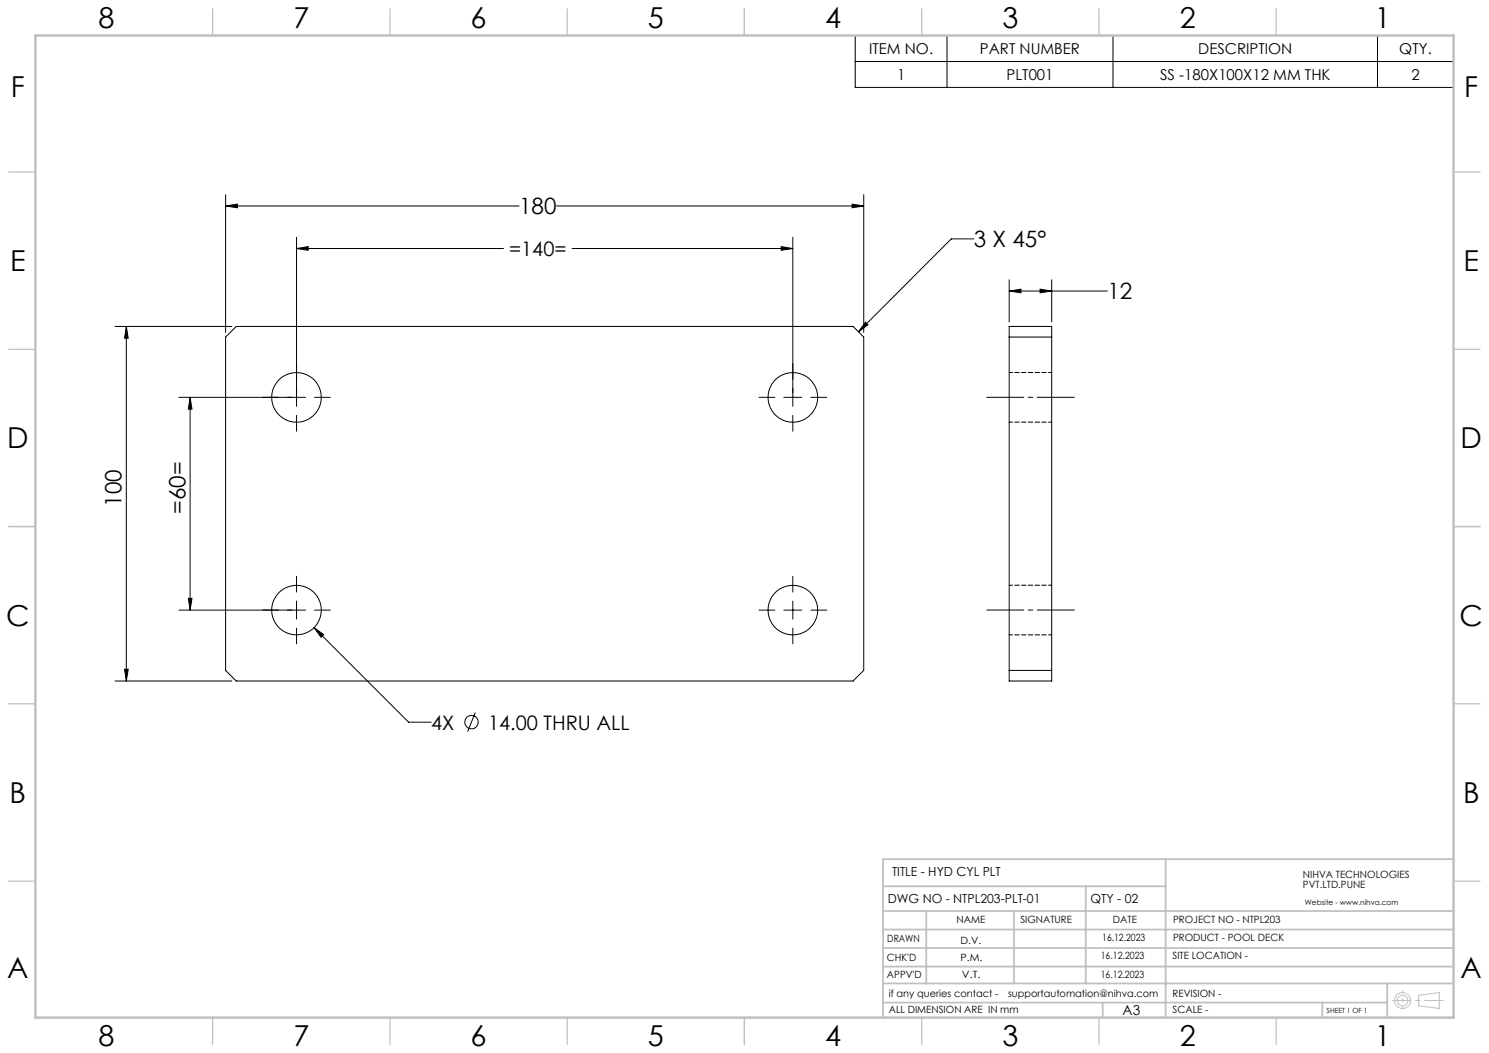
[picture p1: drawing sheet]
<svg xmlns="http://www.w3.org/2000/svg" width="420mm" height="297mm" viewBox="0 0 420 297" stroke-linecap="round" stroke-linejoin="round" font-family="sans-serif">
<g fill="none" stroke="#000" stroke-width=".28">
<path d="M241.2 10h168.8v14.7h-168.8zM241.2 17.4h168.8M267.1 10v14.7M313.9 10v14.7M388.5 10v14.7M63.6 58.1l3.4-.5v1zM63.6 54.9v38.9M63.6 58.1h82.8M157 58.1h86.6M240.3 57.6l3.3 .5-3.3 .5zM243.6 54.9v38.9M83.6 70.1l3.3-.5v1z"/>
<path d="M83.6 66.9v47.7M83.6 70.1h58.4M161.4 70.1h62.2M220.3 69.6l3.3 .5-3.3 .5zM223.6 66.9v47.7M274.7 67.4h-6.4l-26.2 26.2M284.7 78.9v11.9M296.7 78.9v11.9M32.5 92.1h32.9M35.6 92.1v100M35.6 92.1l.6 3.3h-1.1zM66.6 92.1h174l3 3v94l-3 3h-174l-3-3v-94z"/>
<path d="M244.1 90.9l.7 .7-2.7 2zM284.7 82.1l3.3-.5v1zM284.7 82.1h27.6M284.7 92.1h12v100h-12zM284.7 95.1h12M293.4 81.6l3.3 .5-3.3 .5zM50.4 112.1h35.8M53.6 112.1l.6 3.3h-1.1zM53.6 112.1v60M83.6 117.2v4.4M88.7 112.1h4.5M214.1 112.1h4.4"/>
<path d="M221.1 112.1h5.1M223.6 117.2v4.4M228.7 112.1h4.5M50.4 172.1h35.8M53.1 168.8h1.1l-.6 3.3zM83.6 162.6v4.4M83.6 169.5v5.1M83.6 177.2v4.4M88.6 177l2.7 2-.7 .7zM88.6 177l26.7 26.7h6.3M88.7 172.1h4.5M214.1 172.1h4.4"/>
<path d="M221.1 172.1h5.1M223.6 162.6v4.4M223.6 169.5v5.1M223.6 177.2v4.4M228.7 172.1h4.5M32.5 192.1h32.9M35.1 188.8h1.1l-.6 3.3zM284.7 189.1h12M134.1 201l-2.2 5.4"/>
<circle cx="83.6" cy="112.1" r="7"/>
<circle cx="223.6" cy="112.1" r="7"/>
<circle cx="83.6" cy="172.1" r="7"/>
<circle cx="223.6" cy="172.1" r="7"/>
<circle cx="133" cy="203.7" r="1.88"/>
</g>
<g fill="none" stroke="#c0c0c0" stroke-width=".28">
<path d="M400.2 280.7l5.8-.7v4.4l-5.8-.7z"/>
<circle cx="395.6" cy="282.2" r="2.26"/>
<circle cx="395.6" cy="282.2" r="1.49"/>
</g>
<path d="M278.3 112.1h24.7M278.3 172.1h24.7" fill="none" stroke="#000" stroke-width=".28" stroke-dasharray="15.2 1.3 1.3 1.3" stroke-dashoffset="4.8"/>
<path d="M392.7 282.2h14.4" fill="none" stroke="#c0c0c0" stroke-width=".28" stroke-dasharray="15.2 1.3 1.3 1.3" stroke-dashoffset="9.9"/>
<path d="M395.7 279.5v5.1" fill="none" stroke="#c0c0c0" stroke-width=".28" stroke-dasharray="15.2 1.3 1.3 1.3" stroke-dashoffset="14.6"/>
<g fill="none" stroke="#c0c0c0" stroke-width=".35">
<path d="M60 2.5v7.5M110 2.5v7.5M160 2.5v7.5M210 2.5v7.5M260 2.5v7.5M310 2.5v7.5M360 2.5v7.5M2.5 48.5h7.5M410 48.5h7.5M2.5 98.5h7.5M410 98.5h7.5M2.5 148.5h7.5"/>
<path d="M410 148.5h7.5M2.5 198.5h7.5M410 198.5h7.5M2.5 248.5h7.5M410 248.5h7.5M60 287v7.5M110 287v7.5M160 287v7.5M210 287v7.5M260 287v7.5M310 287v7.5M360 287v7.5"/>
</g>
<g fill="none" stroke="#c0c0c0" stroke-width=".5">
<path d="M249.1 257h160.9M249.1 250h79.7M261.3 257v20.4M286 257v20.4M306.2 250v27.4M328.8 242.3v44.7M410 242.3h-160.9v44.7M249.1 272.6h160.9M249.1 267.4h160.9M249.1 262.2h160.9M249.1 277.4h160.9M391.3 277.4v9.6"/>
<path d="M249.1 282.8h142.2M311 282.8v4.2M373 282.8v4.2"/>
</g>
<path d="M10 10h400v277h-400z" fill="none" stroke="#c0c0c0" stroke-width=".7"/>
<g fill="#000">
<path d="M63.6 58.1l3.4-.5v1zM240.3 57.6l3.3 .5-3.3 .5zM244.1 90.9l.7 .7-2.7 2zM284.7 82.1l3.3-.5v1zM293.4 81.6l3.3 .5-3.3 .5z"/>
<path d="M83.6 70.1l3.3-.5v1zM220.3 69.6l3.3 .5-3.3 .5zM88.6 177l2 2.7 .7-.7z"/>
<path d="M35.6 92.1l.6 3.3h-1.1zM35.1 188.8h1.1l-.6 3.3zM53.6 112.1l.6 3.3h-1.1zM53.1 168.8h1.1l-.6 3.3z"/>
</g>
<path d="M284.7 119.1h12M296.7 105.1h-12M284.7 179.1h12M296.7 165.1h-12" fill="none" stroke="#000" stroke-width=".28" stroke-dasharray="1.3 .6" stroke-dashoffset=".3"/>
<g font-size="8.1">
<text x="27.8" y="8">8</text>
<text x="82.8" y="8">7</text>
<text x="132.8" y="8">6</text>
<text x="182.8" y="8">5</text>
<text x="232.8" y="8">4</text>
<text x="282.8" y="8">3</text>
<text x="332.8" y="8">2</text>
<text x="387.8" y="8">1</text>
<text x="3" y="27.2">F</text>
<text x="413" y="27.2">F</text>
<text x="2.8" y="76.5">E</text>
<text x="412.8" y="76.5">E</text>
<text x="2" y="126.5">D</text>
<text x="412" y="126.5">D</text>
<text x="1.7" y="176.5">C</text>
<text x="411.7" y="176.5">C</text>
<text x="2.7" y="226.5">B</text>
<text x="412.7" y="226.5">B</text>
<text x="2" y="275.7">A</text>
<text x="412" y="275.7">A</text>
<text x="27.8" y="295">8</text>
<text x="82.8" y="295">7</text>
<text x="132.8" y="295">6</text>
<text x="182.8" y="295">5</text>
<text x="232.8" y="295">4</text>
<text x="282.8" y="295">3</text>
<text x="332.8" y="295">2</text>
<text x="387.8" y="295">1</text>
</g>
<g font-size="6.3">
<text x="146.4" y="60.5">180</text>
<text x="274.7" y="69.8">3 X 45°</text>
<text x="312.4" y="84.5">12</text>
<text x="34.3" y="142.9" transform="rotate(-90 34.3 142.9)">100</text>
<text x="52.3" y="145" transform="rotate(-90 52.3 145)">=60=</text>
</g>
<g font-size="5.6">
<text x="143.6" y="72.2">=140=</text>
<text x="121.6" y="205.8">4X</text>
<text x="137.7" y="205.8">14.00 THRU ALL</text>
</g>
<g font-size="4.2">
<text x="245.1" y="15.2">ITEM NO.</text>
<text x="276.4" y="15.2">PART NUMBER</text>
<text x="338" y="15.2">DESCRIPTION</text>
<text x="394.7" y="15.2">QTY.</text>
<text x="253" y="22.5">1</text>
<text x="283.9" y="22.5">PLT001</text>
<text x="327.2" y="22.5">SS -180X100X12 MM THK</text>
<text x="398.1" y="22.5">2</text>
</g>
<text font-size="3.9" x="316.7" y="286.4">A3</text>
<g font-size="3.5">
<text x="251.6" y="247.2">TITLE - HYD CYL PLT</text>
<text x="250.4" y="254.8">DWG NO - NTPL203-PLT-01</text>
<text x="307.6" y="254.8">QTY - 02</text>
</g>
<g font-size="2.8">
<text x="367.5" y="247.7">NIHVA TECHNOLOGIES</text>
<text x="367.5" y="250.5">PVT.LTD.PUNE</text>
<text x="269.8" y="260.4">NAME</text>
<text x="287.8" y="260.4">SIGNATURE</text>
<text x="313.9" y="260.5">DATE</text>
<text x="330.9" y="260.5">PROJECT NO - NTPL203</text>
<text x="250.3" y="265.7">DRAWN</text>
<text x="270.9" y="266.1">D.V.</text>
<text x="310.9" y="265.5">16.12.2023</text>
<text x="330.9" y="265.5">PRODUCT - POOL DECK</text>
<text x="250.2" y="271.1">CHK'D</text>
<text x="250.2" y="275.8">APPV'D</text>
<text x="270.9" y="271.1">P.M.</text>
<text x="271.3" y="275.8">V.T.</text>
<text x="310.5" y="270.6">16.12.2023</text>
<text x="310.5" y="275.8">16.12.2023</text>
<text x="330.7" y="270.6">SITE LOCATION -</text>
<text x="250.7" y="281.1">if any queries contact -</text>
<text x="284.3" y="281.1">supportautomation@nihva.com</text>
<text x="330.7" y="281.1">REVISION -</text>
<text x="250.7" y="285.6">ALL DIMENSION ARE IN mm</text>
<text x="330.7" y="285.6">SCALE -</text>
</g>
<text font-size="2.1" x="368.1" y="255.1">Website - www.nihva.com</text>
<text font-size="2" x="374.2" y="285.6">SHEET 1 OF 1</text>
</svg>
